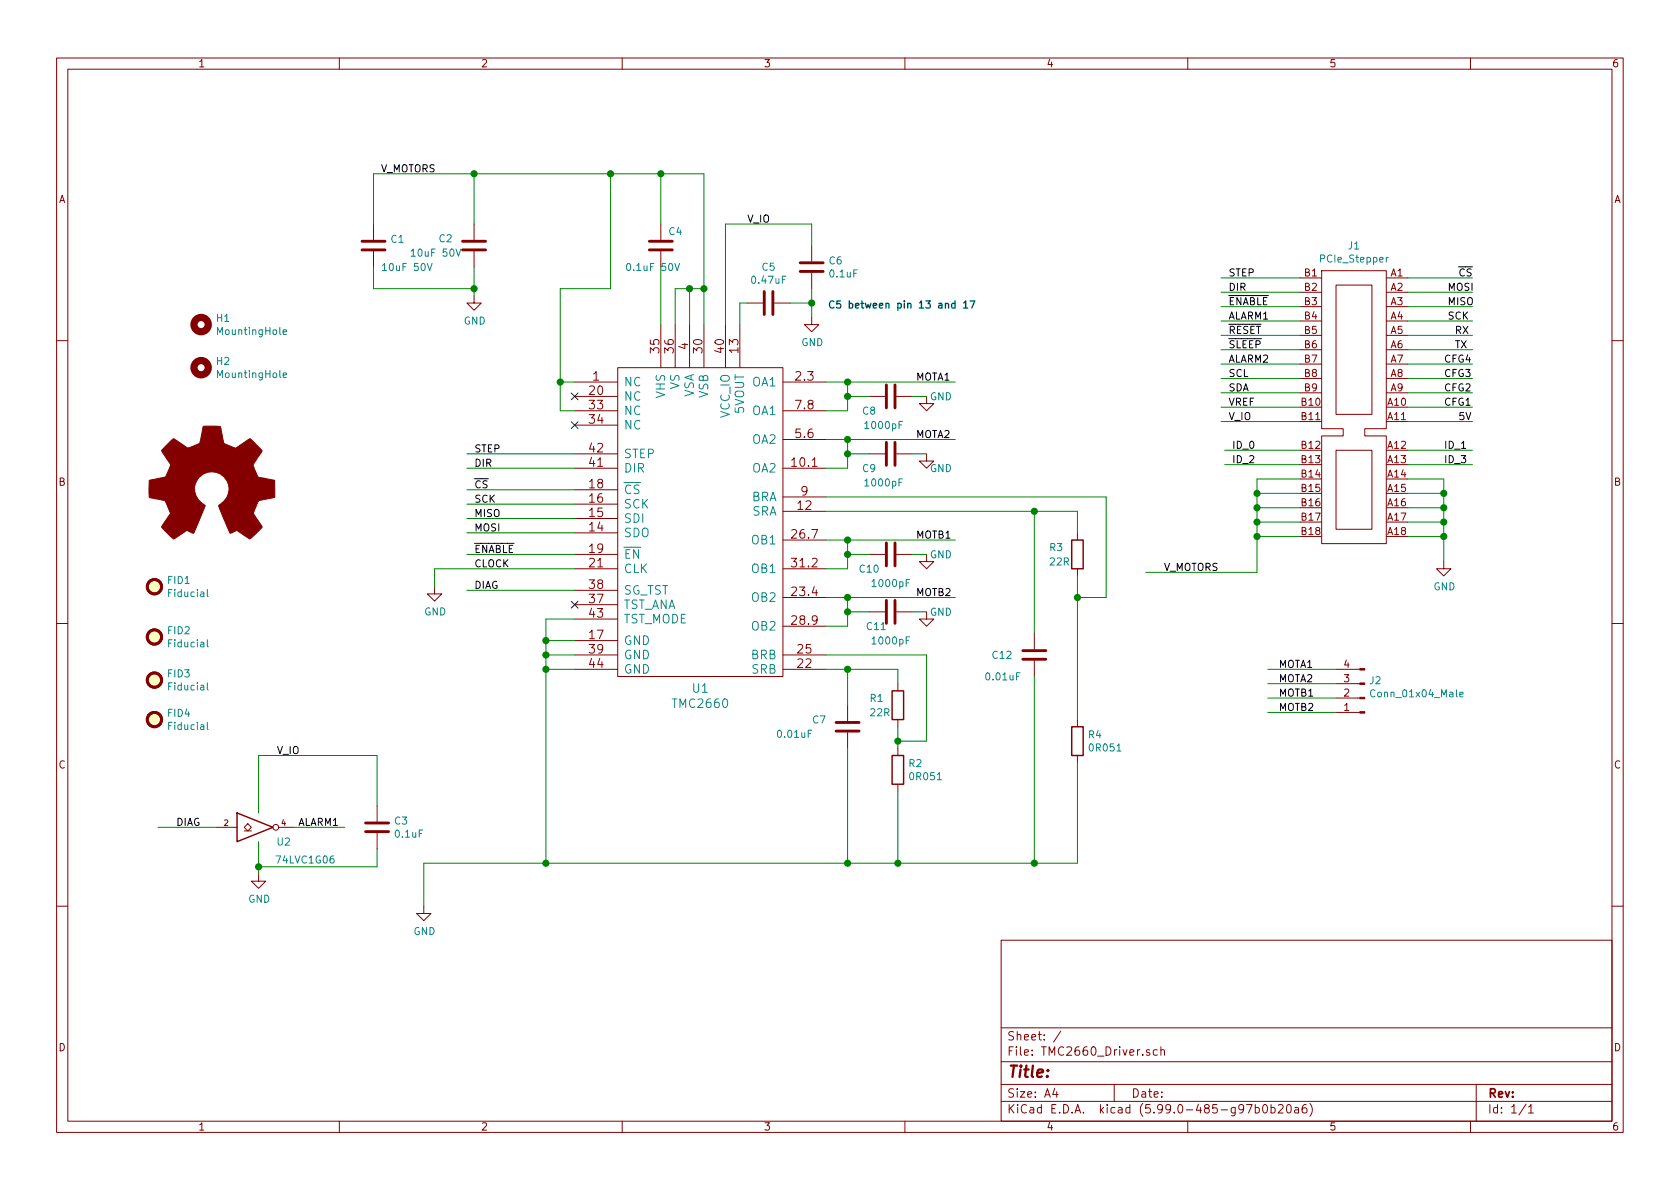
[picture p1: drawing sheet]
EESchema Schematic File Version 5
EELAYER 30 0
EELAYER END
$Descr A4 11693 8268
encoding utf-8
Sheet 1 1
Title ""
Date ""
Rev ""
Comp ""
Comment1 ""
Comment2 ""
Comment3 ""
Comment4 ""
Comment5 ""
Comment6 ""
Comment7 ""
Comment8 ""
Comment9 ""
$EndDescr
$Comp
L tmc2660:TMC2660 U?
U 1 1
P 4900 3650
AR Path="/5AC337B6/5ACBE919/5AD4B0F5/5AC338BF" Ref="U?"  Part="1" 
AR Path="/5AC337B6/5ACC0AA2/5ACC0B66/5AC338BF" Ref="U?"  Part="1" 
AR Path="/5AC337B6/5ACCA309/5ACC0B66/5AC338BF" Ref="U?"  Part="1" 
AR Path="/5AC337B6/5ACE1C6D/5ACC0B66/5AC338BF" Ref="U?"  Part="1" 
AR Path="/5AC337B6/5AD9F95A/5AD4B0F5/5AC338BF" Ref="U?"  Part="1" 
AR Path="/5AC338BF" Ref="U1"  Part="1" 
F 0 "U1" H 4875 2520 60  0000 C CNN
F 1 "TMC2660" H 4875 2414 60  0000 C CNN
F 2 "PrntrBoardV2:TMC2660" H 4900 3600 60  0001 C CNN
F 3 "" H 4900 3600 60  0000 C CNN
	1    4900 3650
	1    0    0    -1  
$EndComp
Wire Wire Line
	4900 2250 4900 2000
Wire Wire Line
	4900 1200 4600 1200
Wire Wire Line
	4800 2250 4800 2000
Wire Wire Line
	4800 2000 4900 2000
Connection ~ 4900 2000
Wire Wire Line
	4900 2000 4900 1200
Wire Wire Line
	4700 2250 4700 2000
Wire Wire Line
	4700 2000 4800 2000
Connection ~ 4800 2000
Wire Wire Line
	5050 2250 5050 1550
$Comp
L Device:C C?
U 1 1
P 4600 1700
AR Path="/5AC337B6/5ACBE919/5AD4B0F5/5AC33A94" Ref="C?"  Part="1" 
AR Path="/5AC337B6/5ACC0AA2/5ACC0B66/5AC33A94" Ref="C?"  Part="1" 
AR Path="/5AC337B6/5ACCA309/5ACC0B66/5AC33A94" Ref="C?"  Part="1" 
AR Path="/5AC337B6/5ACE1C6D/5ACC0B66/5AC33A94" Ref="C?"  Part="1" 
AR Path="/5AC337B6/5AD9F95A/5AD4B0F5/5AC33A94" Ref="C?"  Part="1" 
AR Path="/5AC33A94" Ref="C4"  Part="1" 
F 0 "C4" H 4650 1800 50  0000 L CNN
F 1 "0.1uF 50V" H 4350 1550 50  0000 L CNN
F 2 "PrntrBoardV2:C_0402_1005Metric" H 4638 1550 50  0001 C CNN
F 3 "~" H 4600 1700 50  0001 C CNN
F 4 "CL05B104KO5NNNC" H 4600 1700 50  0001 C CNN "Part #"
F 5 "C1525" H 4600 1700 50  0001 C CNN "LCSC Part #"
	1    4600 1700
	1    0    0    -1  
$EndComp
$Comp
L Device:C C?
U 1 1
P 3300 1700
AR Path="/5AC337B6/5ACBE919/5AD4B0F5/5AC33B3C" Ref="C?"  Part="1" 
AR Path="/5AC337B6/5ACC0AA2/5ACC0B66/5AC33B3C" Ref="C?"  Part="1" 
AR Path="/5AC337B6/5ACCA309/5ACC0B66/5AC33B3C" Ref="C?"  Part="1" 
AR Path="/5AC337B6/5ACE1C6D/5ACC0B66/5AC33B3C" Ref="C?"  Part="1" 
AR Path="/5AC337B6/5AD9F95A/5AD4B0F5/5AC33B3C" Ref="C?"  Part="1" 
AR Path="/5AC33B3C" Ref="C2"  Part="1" 
F 0 "C2" H 3050 1750 50  0000 L CNN
F 1 "10uF 50V" H 2850 1650 50  0000 L CNN
F 2 "PrntrBoardV2:C_1206_3216Metric" H 3338 1550 50  0001 C CNN
F 3 "~" H 3300 1700 50  0001 C CNN
F 4 "CL31A106KBHNNNE" H 3300 1700 50  0001 C CNN "Part #"
F 5 "C13585" H 3300 1700 50  0001 C CNN "LCSC Part #"
	1    3300 1700
	1    0    0    -1  
$EndComp
$Comp
L Device:C C?
U 1 1
P 5350 2100
AR Path="/5AC337B6/5ACBE919/5AD4B0F5/5AC33B85" Ref="C?"  Part="1" 
AR Path="/5AC337B6/5ACC0AA2/5ACC0B66/5AC33B85" Ref="C?"  Part="1" 
AR Path="/5AC337B6/5ACCA309/5ACC0B66/5AC33B85" Ref="C?"  Part="1" 
AR Path="/5AC337B6/5ACE1C6D/5ACC0B66/5AC33B85" Ref="C?"  Part="1" 
AR Path="/5AC337B6/5AD9F95A/5AD4B0F5/5AC33B85" Ref="C?"  Part="1" 
AR Path="/5AC33B85" Ref="C5"  Part="1" 
F 0 "C5" V 5098 2100 50  0000 C CNN
F 1 "0.47uF" V 5189 2100 50  0000 C CNN
F 2 "PrntrBoardV2:C_0603_1608Metric" H 5388 1950 50  0001 C CNN
F 3 "~" H 5350 2100 50  0001 C CNN
	1    5350 2100
	0    1    1    0   
$EndComp
$Comp
L Device:C C?
U 1 1
P 5650 1850
AR Path="/5AC337B6/5ACBE919/5AD4B0F5/5AC33C56" Ref="C?"  Part="1" 
AR Path="/5AC337B6/5ACC0AA2/5ACC0B66/5AC33C56" Ref="C?"  Part="1" 
AR Path="/5AC337B6/5ACCA309/5ACC0B66/5AC33C56" Ref="C?"  Part="1" 
AR Path="/5AC337B6/5ACE1C6D/5ACC0B66/5AC33C56" Ref="C?"  Part="1" 
AR Path="/5AC337B6/5AD9F95A/5AD4B0F5/5AC33C56" Ref="C?"  Part="1" 
AR Path="/5AC33C56" Ref="C6"  Part="1" 
F 0 "C6" H 5765 1896 50  0000 L CNN
F 1 "0.1uF" H 5765 1805 50  0000 L CNN
F 2 "PrntrBoardV2:C_0603_1608Metric" H 5688 1700 50  0001 C CNN
F 3 "~" H 5650 1850 50  0001 C CNN
F 4 "CC0603KRX7R9BB104" H 5650 1850 50  0001 C CNN "Part #"
F 5 "C14663" H 5650 1850 50  0001 C CNN "LCSC Part #"
	1    5650 1850
	1    0    0    -1  
$EndComp
$Comp
L Device:C C?
U 1 1
P 6200 2750
AR Path="/5AC337B6/5ACBE919/5AD4B0F5/5AC33CA1" Ref="C?"  Part="1" 
AR Path="/5AC337B6/5ACC0AA2/5ACC0B66/5AC33CA1" Ref="C?"  Part="1" 
AR Path="/5AC337B6/5ACCA309/5ACC0B66/5AC33CA1" Ref="C?"  Part="1" 
AR Path="/5AC337B6/5ACE1C6D/5ACC0B66/5AC33CA1" Ref="C?"  Part="1" 
AR Path="/5AC337B6/5AD9F95A/5AD4B0F5/5AC33CA1" Ref="C?"  Part="1" 
AR Path="/5AC33CA1" Ref="C8"  Part="1" 
F 0 "C8" V 6300 2600 50  0000 C CNN
F 1 "1000pF" V 6400 2700 50  0000 C CNN
F 2 "PrntrBoardV2:C_0603_1608Metric" H 6238 2600 50  0001 C CNN
F 3 "~" H 6200 2750 50  0001 C CNN
F 4 "CL10B102KB8NNNC" H 6200 2750 50  0001 C CNN "Part #"
F 5 "C1588" H 6200 2750 50  0001 C CNN "LCSC Part #"
	1    6200 2750
	0    1    1    0   
$EndComp
$Comp
L Device:C C?
U 1 1
P 6200 3150
AR Path="/5AC337B6/5ACBE919/5AD4B0F5/5AC33D6E" Ref="C?"  Part="1" 
AR Path="/5AC337B6/5ACC0AA2/5ACC0B66/5AC33D6E" Ref="C?"  Part="1" 
AR Path="/5AC337B6/5ACCA309/5ACC0B66/5AC33D6E" Ref="C?"  Part="1" 
AR Path="/5AC337B6/5ACE1C6D/5ACC0B66/5AC33D6E" Ref="C?"  Part="1" 
AR Path="/5AC337B6/5AD9F95A/5AD4B0F5/5AC33D6E" Ref="C?"  Part="1" 
AR Path="/5AC33D6E" Ref="C9"  Part="1" 
F 0 "C9" V 6300 3000 50  0000 C CNN
F 1 "1000pF" V 6400 3100 50  0000 C CNN
F 2 "PrntrBoardV2:C_0603_1608Metric" H 6238 3000 50  0001 C CNN
F 3 "~" H 6200 3150 50  0001 C CNN
F 4 "CL10B102KB8NNNC" H 6200 3150 50  0001 C CNN "Part #"
F 5 "C1588" H 6200 3150 50  0001 C CNN "LCSC Part #"
	1    6200 3150
	0    1    1    0   
$EndComp
$Comp
L Device:C C?
U 1 1
P 6200 3850
AR Path="/5AC337B6/5ACBE919/5AD4B0F5/5AC33DC1" Ref="C?"  Part="1" 
AR Path="/5AC337B6/5ACC0AA2/5ACC0B66/5AC33DC1" Ref="C?"  Part="1" 
AR Path="/5AC337B6/5ACCA309/5ACC0B66/5AC33DC1" Ref="C?"  Part="1" 
AR Path="/5AC337B6/5ACE1C6D/5ACC0B66/5AC33DC1" Ref="C?"  Part="1" 
AR Path="/5AC337B6/5AD9F95A/5AD4B0F5/5AC33DC1" Ref="C?"  Part="1" 
AR Path="/5AC33DC1" Ref="C10"  Part="1" 
F 0 "C10" V 6300 3700 50  0000 C CNN
F 1 "1000pF" V 6400 3850 50  0000 C CNN
F 2 "PrntrBoardV2:C_0603_1608Metric" H 6238 3700 50  0001 C CNN
F 3 "~" H 6200 3850 50  0001 C CNN
F 4 "CL10B102KB8NNNC" H 6200 3850 50  0001 C CNN "Part #"
F 5 "C1588" H 6200 3850 50  0001 C CNN "LCSC Part #"
	1    6200 3850
	0    1    1    0   
$EndComp
$Comp
L Device:C C?
U 1 1
P 6200 4250
AR Path="/5AC337B6/5ACBE919/5AD4B0F5/5AC33E6E" Ref="C?"  Part="1" 
AR Path="/5AC337B6/5ACC0AA2/5ACC0B66/5AC33E6E" Ref="C?"  Part="1" 
AR Path="/5AC337B6/5ACCA309/5ACC0B66/5AC33E6E" Ref="C?"  Part="1" 
AR Path="/5AC337B6/5ACE1C6D/5ACC0B66/5AC33E6E" Ref="C?"  Part="1" 
AR Path="/5AC337B6/5AD9F95A/5AD4B0F5/5AC33E6E" Ref="C?"  Part="1" 
AR Path="/5AC33E6E" Ref="C11"  Part="1" 
F 0 "C11" V 6300 4150 50  0000 C CNN
F 1 "1000pF" V 6400 4250 50  0000 C CNN
F 2 "PrntrBoardV2:C_0603_1608Metric" H 6238 4100 50  0001 C CNN
F 3 "~" H 6200 4250 50  0001 C CNN
F 4 "CL10B102KB8NNNC" H 6200 4250 50  0001 C CNN "Part #"
F 5 "C1588" H 6200 4250 50  0001 C CNN "LCSC Part #"
	1    6200 4250
	0    1    1    0   
$EndComp
$Comp
L Device:C C?
U 1 1
P 7200 4550
AR Path="/5AC337B6/5ACBE919/5AD4B0F5/5AC33EDF" Ref="C?"  Part="1" 
AR Path="/5AC337B6/5ACC0AA2/5ACC0B66/5AC33EDF" Ref="C?"  Part="1" 
AR Path="/5AC337B6/5ACCA309/5ACC0B66/5AC33EDF" Ref="C?"  Part="1" 
AR Path="/5AC337B6/5ACE1C6D/5ACC0B66/5AC33EDF" Ref="C?"  Part="1" 
AR Path="/5AC337B6/5AD9F95A/5AD4B0F5/5AC33EDF" Ref="C?"  Part="1" 
AR Path="/5AC33EDF" Ref="C12"  Part="1" 
F 0 "C12" H 6900 4550 50  0000 L CNN
F 1 "0.01uF" H 6850 4400 50  0000 L CNN
F 2 "PrntrBoardV2:C_0603_1608Metric" H 7238 4400 50  0001 C CNN
F 3 "~" H 7200 4550 50  0001 C CNN
	1    7200 4550
	1    0    0    -1  
$EndComp
$Comp
L Device:C C?
U 1 1
P 5900 5050
AR Path="/5AC337B6/5ACBE919/5AD4B0F5/5AC33F7D" Ref="C?"  Part="1" 
AR Path="/5AC337B6/5ACC0AA2/5ACC0B66/5AC33F7D" Ref="C?"  Part="1" 
AR Path="/5AC337B6/5ACCA309/5ACC0B66/5AC33F7D" Ref="C?"  Part="1" 
AR Path="/5AC337B6/5ACE1C6D/5ACC0B66/5AC33F7D" Ref="C?"  Part="1" 
AR Path="/5AC337B6/5AD9F95A/5AD4B0F5/5AC33F7D" Ref="C?"  Part="1" 
AR Path="/5AC33F7D" Ref="C7"  Part="1" 
F 0 "C7" H 5650 5100 50  0000 L CNN
F 1 "0.01uF" H 5400 5000 50  0000 L CNN
F 2 "PrntrBoardV2:C_0603_1608Metric" H 5938 4900 50  0001 C CNN
F 3 "~" H 5900 5050 50  0001 C CNN
	1    5900 5050
	1    0    0    -1  
$EndComp
Wire Wire Line
	4600 1850 4600 2250
Wire Wire Line
	4600 1550 4600 1200
Connection ~ 4600 1200
Wire Wire Line
	5650 1700 5650 1550
Wire Wire Line
	5650 1550 5050 1550
Wire Wire Line
	5200 2100 5150 2100
Wire Wire Line
	5150 2100 5150 2250
Wire Wire Line
	5650 2100 5650 2000
Wire Wire Line
	5500 2100 5650 2100
$Comp
L power:GND #PWR?
U 1 1
P 5650 2200
AR Path="/5AC337B6/5ACBE919/5AD4B0F5/5AC34593" Ref="#PWR?"  Part="1" 
AR Path="/5AC337B6/5ACC0AA2/5ACC0B66/5AC34593" Ref="#PWR?"  Part="1" 
AR Path="/5AC337B6/5ACCA309/5ACC0B66/5AC34593" Ref="#PWR?"  Part="1" 
AR Path="/5AC337B6/5ACE1C6D/5ACC0B66/5AC34593" Ref="#PWR?"  Part="1" 
AR Path="/5AC337B6/5AD9F95A/5AD4B0F5/5AC34593" Ref="#PWR?"  Part="1" 
AR Path="/5AC34593" Ref="#PWR03"  Part="1" 
F 0 "#PWR03" H 5650 1950 50  0001 C CNN
F 1 "GND" H 5655 2027 50  0000 C CNN
F 2 "" H 5650 2200 50  0001 C CNN
F 3 "" H 5650 2200 50  0001 C CNN
	1    5650 2200
	1    0    0    -1  
$EndComp
$Comp
L power:GND #PWR?
U 1 1
P 3300 2050
AR Path="/5AC337B6/5ACBE919/5AD4B0F5/5AC345D6" Ref="#PWR?"  Part="1" 
AR Path="/5AC337B6/5ACC0AA2/5ACC0B66/5AC345D6" Ref="#PWR?"  Part="1" 
AR Path="/5AC337B6/5ACCA309/5ACC0B66/5AC345D6" Ref="#PWR?"  Part="1" 
AR Path="/5AC337B6/5ACE1C6D/5ACC0B66/5AC345D6" Ref="#PWR?"  Part="1" 
AR Path="/5AC337B6/5AD9F95A/5AD4B0F5/5AC345D6" Ref="#PWR?"  Part="1" 
AR Path="/5AC345D6" Ref="#PWR02"  Part="1" 
F 0 "#PWR02" H 3300 1800 50  0001 C CNN
F 1 "GND" H 3305 1877 50  0000 C CNN
F 2 "" H 3300 2050 50  0001 C CNN
F 3 "" H 3300 2050 50  0001 C CNN
	1    3300 2050
	1    0    0    -1  
$EndComp
$Comp
L power:GND #PWR?
U 1 1
P 6450 2750
AR Path="/5AC337B6/5ACBE919/5AD4B0F5/5AC34619" Ref="#PWR?"  Part="1" 
AR Path="/5AC337B6/5ACC0AA2/5ACC0B66/5AC34619" Ref="#PWR?"  Part="1" 
AR Path="/5AC337B6/5ACCA309/5ACC0B66/5AC34619" Ref="#PWR?"  Part="1" 
AR Path="/5AC337B6/5ACE1C6D/5ACC0B66/5AC34619" Ref="#PWR?"  Part="1" 
AR Path="/5AC337B6/5AD9F95A/5AD4B0F5/5AC34619" Ref="#PWR?"  Part="1" 
AR Path="/5AC34619" Ref="#PWR04"  Part="1" 
F 0 "#PWR04" H 6450 2500 50  0001 C CNN
F 1 "GND" H 6550 2750 50  0000 C CNN
F 2 "" H 6450 2750 50  0001 C CNN
F 3 "" H 6450 2750 50  0001 C CNN
	1    6450 2750
	1    0    0    -1  
$EndComp
$Comp
L power:GND #PWR?
U 1 1
P 6450 3150
AR Path="/5AC337B6/5ACBE919/5AD4B0F5/5AC3465C" Ref="#PWR?"  Part="1" 
AR Path="/5AC337B6/5ACC0AA2/5ACC0B66/5AC3465C" Ref="#PWR?"  Part="1" 
AR Path="/5AC337B6/5ACCA309/5ACC0B66/5AC3465C" Ref="#PWR?"  Part="1" 
AR Path="/5AC337B6/5ACE1C6D/5ACC0B66/5AC3465C" Ref="#PWR?"  Part="1" 
AR Path="/5AC337B6/5AD9F95A/5AD4B0F5/5AC3465C" Ref="#PWR?"  Part="1" 
AR Path="/5AC3465C" Ref="#PWR05"  Part="1" 
F 0 "#PWR05" H 6450 2900 50  0001 C CNN
F 1 "GND" H 6550 3050 50  0000 C CNN
F 2 "" H 6450 3150 50  0001 C CNN
F 3 "" H 6450 3150 50  0001 C CNN
	1    6450 3150
	1    0    0    -1  
$EndComp
$Comp
L power:GND #PWR?
U 1 1
P 6450 3850
AR Path="/5AC337B6/5ACBE919/5AD4B0F5/5AC3469F" Ref="#PWR?"  Part="1" 
AR Path="/5AC337B6/5ACC0AA2/5ACC0B66/5AC3469F" Ref="#PWR?"  Part="1" 
AR Path="/5AC337B6/5ACCA309/5ACC0B66/5AC3469F" Ref="#PWR?"  Part="1" 
AR Path="/5AC337B6/5ACE1C6D/5ACC0B66/5AC3469F" Ref="#PWR?"  Part="1" 
AR Path="/5AC337B6/5AD9F95A/5AD4B0F5/5AC3469F" Ref="#PWR?"  Part="1" 
AR Path="/5AC3469F" Ref="#PWR06"  Part="1" 
F 0 "#PWR06" H 6450 3600 50  0001 C CNN
F 1 "GND" H 6550 3850 50  0000 C CNN
F 2 "" H 6450 3850 50  0001 C CNN
F 3 "" H 6450 3850 50  0001 C CNN
	1    6450 3850
	1    0    0    -1  
$EndComp
$Comp
L power:GND #PWR?
U 1 1
P 6450 4250
AR Path="/5AC337B6/5ACBE919/5AD4B0F5/5AC346E2" Ref="#PWR?"  Part="1" 
AR Path="/5AC337B6/5ACC0AA2/5ACC0B66/5AC346E2" Ref="#PWR?"  Part="1" 
AR Path="/5AC337B6/5ACCA309/5ACC0B66/5AC346E2" Ref="#PWR?"  Part="1" 
AR Path="/5AC337B6/5ACE1C6D/5ACC0B66/5AC346E2" Ref="#PWR?"  Part="1" 
AR Path="/5AC337B6/5AD9F95A/5AD4B0F5/5AC346E2" Ref="#PWR?"  Part="1" 
AR Path="/5AC346E2" Ref="#PWR07"  Part="1" 
F 0 "#PWR07" H 6450 4000 50  0001 C CNN
F 1 "GND" H 6550 4250 50  0000 C CNN
F 2 "" H 6450 4250 50  0001 C CNN
F 3 "" H 6450 4250 50  0001 C CNN
	1    6450 4250
	1    0    0    -1  
$EndComp
$Comp
L power:GND #PWR?
U 1 1
P 2950 6300
AR Path="/5AC337B6/5ACBE919/5AD4B0F5/5AC34725" Ref="#PWR?"  Part="1" 
AR Path="/5AC337B6/5ACC0AA2/5ACC0B66/5AC34725" Ref="#PWR?"  Part="1" 
AR Path="/5AC337B6/5ACCA309/5ACC0B66/5AC34725" Ref="#PWR?"  Part="1" 
AR Path="/5AC337B6/5ACE1C6D/5ACC0B66/5AC34725" Ref="#PWR?"  Part="1" 
AR Path="/5AC337B6/5AD9F95A/5AD4B0F5/5AC34725" Ref="#PWR?"  Part="1" 
AR Path="/5AC34725" Ref="#PWR01"  Part="1" 
F 0 "#PWR01" H 2950 6050 50  0001 C CNN
F 1 "GND" H 2955 6127 50  0000 C CNN
F 2 "" H 2950 6300 50  0001 C CNN
F 3 "" H 2950 6300 50  0001 C CNN
	1    2950 6300
	1    0    0    -1  
$EndComp
Wire Wire Line
	3300 1550 3300 1200
Connection ~ 3300 1200
Wire Wire Line
	3300 1200 2600 1200
Wire Wire Line
	3300 1850 3300 2000
Wire Wire Line
	5650 2200 5650 2100
Connection ~ 5650 2100
Wire Wire Line
	6350 2750 6450 2750
Wire Wire Line
	5750 2850 5900 2850
Wire Wire Line
	5900 2850 5900 2750
Wire Wire Line
	5900 2650 5750 2650
Wire Wire Line
	6050 2750 5900 2750
Connection ~ 5900 2750
Wire Wire Line
	5900 2750 5900 2650
Wire Wire Line
	6050 3150 5900 3150
Wire Wire Line
	5900 3150 5900 3250
Wire Wire Line
	5900 3250 5750 3250
Wire Wire Line
	5750 3050 5900 3050
Wire Wire Line
	5900 3050 5900 3150
Connection ~ 5900 3150
Wire Wire Line
	6050 3850 5900 3850
Wire Wire Line
	5900 3850 5900 3950
Wire Wire Line
	5900 3950 5750 3950
Wire Wire Line
	5750 3750 5900 3750
Wire Wire Line
	5900 3750 5900 3850
Connection ~ 5900 3850
Wire Wire Line
	6350 3850 6450 3850
Wire Wire Line
	6050 4250 5900 4250
Wire Wire Line
	5900 4250 5900 4150
Wire Wire Line
	5900 4150 5750 4150
Wire Wire Line
	5750 4350 5900 4350
Wire Wire Line
	5900 4350 5900 4250
Connection ~ 5900 4250
Wire Wire Line
	6350 4250 6450 4250
Wire Wire Line
	5750 4650 5900 4650
$Comp
L Device:R R?
U 1 1
P 6250 4900
AR Path="/5AC337B6/5ACBE919/5AD4B0F5/5AC3912E" Ref="R?"  Part="1" 
AR Path="/5AC337B6/5ACC0AA2/5ACC0B66/5AC3912E" Ref="R?"  Part="1" 
AR Path="/5AC337B6/5ACCA309/5ACC0B66/5AC3912E" Ref="R?"  Part="1" 
AR Path="/5AC337B6/5ACE1C6D/5ACC0B66/5AC3912E" Ref="R?"  Part="1" 
AR Path="/5AC337B6/5AD9F95A/5AD4B0F5/5AC3912E" Ref="R?"  Part="1" 
AR Path="/5AC3912E" Ref="R1"  Part="1" 
F 0 "R1" H 6050 4950 50  0000 L CNN
F 1 "22R" H 6050 4850 50  0000 L CNN
F 2 "PrntrBoardV2:R_0603_1608Metric" V 6180 4900 50  0001 C CNN
F 3 "~" H 6250 4900 50  0001 C CNN
F 4 "0603WAF220JT5E" H 6250 4900 50  0001 C CNN "Part #"
F 5 "C23345" H 6250 4900 50  0001 C CNN "LCSC Part #"
	1    6250 4900
	1    0    0    -1  
$EndComp
$Comp
L Device:R R?
U 1 1
P 6250 5350
AR Path="/5AC337B6/5ACBE919/5AD4B0F5/5AC391BE" Ref="R?"  Part="1" 
AR Path="/5AC337B6/5ACC0AA2/5ACC0B66/5AC391BE" Ref="R?"  Part="1" 
AR Path="/5AC337B6/5ACCA309/5ACC0B66/5AC391BE" Ref="R?"  Part="1" 
AR Path="/5AC337B6/5ACE1C6D/5ACC0B66/5AC391BE" Ref="R?"  Part="1" 
AR Path="/5AC337B6/5AD9F95A/5AD4B0F5/5AC391BE" Ref="R?"  Part="1" 
AR Path="/5AC391BE" Ref="R2"  Part="1" 
F 0 "R2" H 6320 5396 50  0000 L CNN
F 1 "0R051" H 6320 5305 50  0000 L CNN
F 2 "Resistor_SMD:R_2512_6332Metric" V 6180 5350 50  0001 C CNN
F 3 "~" H 6250 5350 50  0001 C CNN
	1    6250 5350
	1    0    0    -1  
$EndComp
$Comp
L Device:R R?
U 1 1
P 7500 3850
AR Path="/5AC337B6/5ACBE919/5AD4B0F5/5AC3921D" Ref="R?"  Part="1" 
AR Path="/5AC337B6/5ACC0AA2/5ACC0B66/5AC3921D" Ref="R?"  Part="1" 
AR Path="/5AC337B6/5ACCA309/5ACC0B66/5AC3921D" Ref="R?"  Part="1" 
AR Path="/5AC337B6/5ACE1C6D/5ACC0B66/5AC3921D" Ref="R?"  Part="1" 
AR Path="/5AC337B6/5AD9F95A/5AD4B0F5/5AC3921D" Ref="R?"  Part="1" 
AR Path="/5AC3921D" Ref="R3"  Part="1" 
F 0 "R3" H 7300 3900 50  0000 L CNN
F 1 "22R" H 7300 3800 50  0000 L CNN
F 2 "PrntrBoardV2:R_0603_1608Metric" V 7430 3850 50  0001 C CNN
F 3 "~" H 7500 3850 50  0001 C CNN
F 4 "0603WAF220JT5E" H 7500 3850 50  0001 C CNN "Part #"
F 5 "C23345" H 7500 3850 50  0001 C CNN "LCSC Part #"
	1    7500 3850
	1    0    0    -1  
$EndComp
$Comp
L Device:R R?
U 1 1
P 7500 5150
AR Path="/5AC337B6/5ACBE919/5AD4B0F5/5AC392A1" Ref="R?"  Part="1" 
AR Path="/5AC337B6/5ACC0AA2/5ACC0B66/5AC392A1" Ref="R?"  Part="1" 
AR Path="/5AC337B6/5ACCA309/5ACC0B66/5AC392A1" Ref="R?"  Part="1" 
AR Path="/5AC337B6/5ACE1C6D/5ACC0B66/5AC392A1" Ref="R?"  Part="1" 
AR Path="/5AC337B6/5AD9F95A/5AD4B0F5/5AC392A1" Ref="R?"  Part="1" 
AR Path="/5AC392A1" Ref="R4"  Part="1" 
F 0 "R4" H 7570 5196 50  0000 L CNN
F 1 "0R051" H 7570 5105 50  0000 L CNN
F 2 "Resistor_SMD:R_2512_6332Metric" V 7430 5150 50  0001 C CNN
F 3 "~" H 7500 5150 50  0001 C CNN
	1    7500 5150
	1    0    0    -1  
$EndComp
Wire Wire Line
	5900 4650 5900 4900
Wire Wire Line
	6250 4750 6250 4650
Wire Wire Line
	6250 4650 5900 4650
Connection ~ 5900 4650
Wire Wire Line
	6250 5050 6250 5150
Wire Wire Line
	5750 4550 6450 4550
Wire Wire Line
	6450 4550 6450 5150
Wire Wire Line
	6450 5150 6250 5150
Connection ~ 6250 5150
Wire Wire Line
	6250 5150 6250 5200
Wire Wire Line
	4000 4450 3800 4450
Wire Wire Line
	3800 4450 3800 4550
Wire Wire Line
	4000 4550 3800 4550
Connection ~ 3800 4550
Wire Wire Line
	3800 4550 3800 4650
Wire Wire Line
	4000 4650 3800 4650
Connection ~ 3800 4650
Wire Wire Line
	3800 4650 3800 6000
Connection ~ 3800 6000
Wire Wire Line
	5900 5200 5900 6000
Wire Wire Line
	5900 6000 6250 6000
Wire Wire Line
	6250 5500 6250 6000
Connection ~ 5900 6000
Wire Wire Line
	4000 4300 3800 4300
Wire Wire Line
	3800 4300 3800 4450
Connection ~ 3800 4450
Wire Wire Line
	7500 3700 7500 3550
Wire Wire Line
	7500 3550 7200 3550
Connection ~ 7200 3550
Wire Wire Line
	7500 4000 7500 4150
Wire Wire Line
	5750 3550 7200 3550
Wire Wire Line
	5750 3450 7700 3450
Wire Wire Line
	7700 3450 7700 4150
Wire Wire Line
	7700 4150 7500 4150
Connection ~ 7500 4150
Connection ~ 6250 6000
Wire Wire Line
	5900 3050 6650 3050
Connection ~ 5900 3050
Wire Wire Line
	5900 2650 6650 2650
Connection ~ 5900 2650
Wire Wire Line
	5900 3750 6650 3750
Connection ~ 5900 3750
Wire Wire Line
	5900 4150 6650 4150
Connection ~ 5900 4150
Connection ~ 3300 2000
Wire Wire Line
	3300 2000 3300 2050
Wire Wire Line
	4000 2850 3900 2850
Wire Wire Line
	3900 2850 3900 2650
Wire Wire Line
	3900 2650 4000 2650
Wire Wire Line
	3900 2650 3900 2000
Wire Wire Line
	3900 2000 4250 2000
Wire Wire Line
	4250 2000 4250 1200
Connection ~ 3900 2650
Connection ~ 4250 1200
Wire Wire Line
	4250 1200 4600 1200
Wire Wire Line
	6250 6000 7200 6000
Wire Wire Line
	7500 4150 7500 5000
Wire Wire Line
	7500 5300 7500 6000
Wire Wire Line
	7200 3550 7200 4400
Wire Wire Line
	7200 4700 7200 6000
Connection ~ 7200 6000
Wire Wire Line
	7200 6000 7500 6000
Text Notes 6800 2150 2    50   ~ 10
C5 between pin 13 and 17
Wire Wire Line
	3250 3150 4000 3150
Wire Wire Line
	4000 3250 3250 3250
Wire Wire Line
	3250 3400 4000 3400
Wire Wire Line
	4000 3500 3250 3500
Wire Wire Line
	3250 3600 4000 3600
Wire Wire Line
	4000 3700 3250 3700
Wire Wire Line
	3250 3850 4000 3850
Wire Wire Line
	4000 4100 3250 4100
NoConn ~ 4000 2750
NoConn ~ 4000 2950
NoConn ~ 4000 4200
Wire Wire Line
	2950 6300 2950 6000
Wire Wire Line
	6350 3150 6450 3150
$Comp
L Device:C C?
U 1 1
P 2600 1700
AR Path="/5AC337B6/5ACC0AA2/5ACC0B66/5ACA36B2" Ref="C?"  Part="1" 
AR Path="/5AC337B6/5ACBE919/5AD4B0F5/5ACA36B2" Ref="C?"  Part="1" 
AR Path="/5AC337B6/5ACCA309/5ACC0B66/5ACA36B2" Ref="C?"  Part="1" 
AR Path="/5AC337B6/5ACE1C6D/5ACC0B66/5ACA36B2" Ref="C?"  Part="1" 
AR Path="/5AC337B6/5AD9F95A/5AD4B0F5/5ACA36B2" Ref="C?"  Part="1" 
AR Path="/5ACA36B2" Ref="C1"  Part="1" 
F 0 "C1" H 2715 1746 50  0000 L CNN
F 1 "10uF 50V" H 2650 1550 50  0000 L CNN
F 2 "PrntrBoardV2:C_1206_3216Metric" H 2638 1550 50  0001 C CNN
F 3 "~" H 2600 1700 50  0001 C CNN
F 4 "CL31A106KBHNNNE" H 2600 1700 50  0001 C CNN "Part #"
F 5 "C13585" H 2600 1700 50  0001 C CNN "LCSC Part #"
	1    2600 1700
	1    0    0    -1  
$EndComp
Wire Wire Line
	2600 1550 2600 1200
Wire Wire Line
	2600 1850 2600 2000
Wire Wire Line
	2600 2000 3300 2000
Wire Wire Line
	2950 6000 3800 6000
$Comp
L stp_conn_v2:PCIe_Stepper J1
U 1 1
P 9400 2975
F 0 "J1" H 9425 4250 50  0000 C CNN
F 1 "PCIe_Stepper" H 9425 4159 50  0000 C CNN
F 2 "Connector_PCBEdge:BUS_PCIexpress" H 9400 2975 50  0001 C CNN
F 3 "" H 9400 2975 50  0001 C CNN
	1    9400 2975
	1    0    0    -1  
$EndComp
Wire Wire Line
	9800 3325 10050 3325
Wire Wire Line
	10050 3325 10050 3425
Wire Wire Line
	9800 3425 10050 3425
Connection ~ 10050 3425
Wire Wire Line
	10050 3425 10050 3525
Wire Wire Line
	9800 3525 10050 3525
Connection ~ 10050 3525
Wire Wire Line
	10050 3525 10050 3625
Wire Wire Line
	9800 3625 10050 3625
Connection ~ 10050 3625
Wire Wire Line
	10050 3625 10050 3725
Wire Wire Line
	9800 3725 10050 3725
Connection ~ 10050 3725
Wire Wire Line
	10050 3725 10050 3900
Wire Wire Line
	8750 3975 7975 3975
Wire Wire Line
	9050 3325 8750 3325
Wire Wire Line
	8750 3325 8750 3425
Wire Wire Line
	9050 3425 8750 3425
Connection ~ 8750 3425
Wire Wire Line
	8750 3425 8750 3525
Wire Wire Line
	9050 3525 8750 3525
Connection ~ 8750 3525
Wire Wire Line
	8750 3525 8750 3625
Wire Wire Line
	9050 3625 8750 3625
Connection ~ 8750 3625
Wire Wire Line
	8750 3625 8750 3725
Wire Wire Line
	9050 3725 8750 3725
Connection ~ 8750 3725
Wire Wire Line
	8750 3725 8750 3975
Text Label 8100 3975 0    50   ~ 0
V_MOTORS
$Comp
L power:GND #PWR08
U 1 1
P 10050 3900
F 0 "#PWR08" H 10050 3650 50  0001 C CNN
F 1 "GND" H 10055 3727 50  0000 C CNN
F 2 "" H 10050 3900 50  0001 C CNN
F 3 "" H 10050 3900 50  0001 C CNN
	1    10050 3900
	1    0    0    -1  
$EndComp
Wire Wire Line
	9050 2925 8500 2925
Text Label 8550 2925 0    50   ~ 0
V_IO
Wire Wire Line
	9050 1925 8500 1925
Wire Wire Line
	9050 2025 8500 2025
Wire Wire Line
	9050 2125 8500 2125
Text Label 8550 1925 0    50   ~ 0
STEP
Text Label 8550 2025 0    50   ~ 0
DIR
Text Label 8550 2125 0    50   ~ 0
~ENABLE
Wire Wire Line
	9800 1925 10250 1925
Wire Wire Line
	9800 2025 10250 2025
Wire Wire Line
	9800 2125 10250 2125
Wire Wire Line
	9800 2225 10250 2225
Text Label 10150 1925 0    50   ~ 0
~CS
Text Label 10075 2025 0    50   ~ 0
MOSI
Text Label 10075 2125 0    50   ~ 0
MISO
Text Label 10075 2225 0    50   ~ 0
SCK
Wire Wire Line
	9800 2925 10250 2925
Text Label 10150 2925 0    50   ~ 0
5V
Wire Wire Line
	9050 2225 8500 2225
Text Label 8550 2225 0    50   ~ 0
ALARM1
Wire Wire Line
	9050 2325 8500 2325
Wire Wire Line
	9050 2425 8500 2425
Text Label 8550 2325 0    50   ~ 0
~RESET
Text Label 8550 2425 0    50   ~ 0
~SLEEP
Wire Wire Line
	9800 2825 10250 2825
Wire Wire Line
	9800 2725 10250 2725
Wire Wire Line
	9800 2625 10250 2625
Wire Wire Line
	9050 2825 8500 2825
Text Label 8550 2825 0    50   ~ 0
VREF
Text Label 10050 2825 0    50   ~ 0
CFG1
Text Label 10050 2725 0    50   ~ 0
CFG2
Text Label 10050 2625 0    50   ~ 0
CFG3
Wire Wire Line
	9800 2325 10250 2325
Wire Wire Line
	9800 2425 10250 2425
Wire Wire Line
	9800 2525 10250 2525
Wire Wire Line
	9050 2525 8500 2525
Wire Wire Line
	9050 2625 8500 2625
Wire Wire Line
	9050 2725 8500 2725
Text Label 10125 2325 0    50   ~ 0
RX
Text Label 10125 2425 0    50   ~ 0
TX
Text Label 10050 2525 0    50   ~ 0
CFG4
Text Label 8550 2525 0    50   ~ 0
ALARM2
Text Label 8550 2625 0    50   ~ 0
SCL
Text Label 8550 2725 0    50   ~ 0
SDA
Wire Wire Line
	9800 3125 10250 3125
Wire Wire Line
	9800 3225 10250 3225
Wire Wire Line
	9050 3225 8525 3225
Wire Wire Line
	9050 3125 8525 3125
Text Label 8575 3125 0    50   ~ 0
ID_0
Text Label 8575 3225 0    50   ~ 0
ID_2
Text Label 10050 3125 0    50   ~ 0
ID_1
Text Label 10050 3225 0    50   ~ 0
ID_3
Wire Wire Line
	3300 1200 4250 1200
$Comp
L Connector:Conn_01x04_Male J2
U 1 1
P 9500 4850
F 0 "J2" H 9472 4732 50  0000 R CNN
F 1 "Conn_01x04_Male" H 9472 4823 50  0000 R CNN
F 2 "PrntrBoardV2:Molex-SL-4POS" H 9500 4850 50  0001 C CNN
F 3 "~" H 9500 4850 50  0001 C CNN
	1    9500 4850
	-1   0    0    1   
$EndComp
Text Label 6375 4150 0    50   ~ 0
MOTB2
Text Label 6375 3750 0    50   ~ 0
MOTB1
Text Label 6375 3050 0    50   ~ 0
MOTA2
Text Label 6375 2650 0    50   ~ 0
MOTA1
Text Label 5200 1550 0    50   ~ 0
V_IO
Text Label 2650 1200 0    50   ~ 0
V_MOTORS
Wire Wire Line
	9300 4650 8825 4650
Wire Wire Line
	9300 4750 8825 4750
Wire Wire Line
	9300 4850 8825 4850
Wire Wire Line
	9300 4950 8825 4950
Text Label 8900 4850 0    50   ~ 0
MOTB1
Text Label 8900 4950 0    50   ~ 0
MOTB2
Text Label 3300 3150 0    50   ~ 0
STEP
Text Label 3300 3250 0    50   ~ 0
DIR
Text Label 3300 3400 0    50   ~ 0
~CS
Text Label 3300 3500 0    50   ~ 0
SCK
Text Label 3300 3600 0    50   ~ 0
MISO
Text Label 3300 3700 0    50   ~ 0
MOSI
Text Label 3300 3850 0    50   ~ 0
~ENABLE
Text Label 3300 3950 0    50   ~ 0
CLOCK
Text Label 3300 4100 0    50   ~ 0
DIAG
Text Label 8900 4650 0    50   ~ 0
MOTA1
Text Label 8900 4750 0    50   ~ 0
MOTA2
$Comp
L Mechanical:Fiducial FID1
U 1 1
P 1075 4075
F 0 "FID1" H 1160 4121 50  0000 L CNN
F 1 "Fiducial" H 1160 4030 50  0000 L CNN
F 2 "PrntrBoardV2:Fiducial_1mm_Dia_2.54mm_Outer_CopperTop" H 1075 4075 50  0001 C CNN
F 3 "~" H 1075 4075 50  0001 C CNN
	1    1075 4075
	1    0    0    -1  
$EndComp
$Comp
L Mechanical:Fiducial FID2
U 1 1
P 1075 4425
F 0 "FID2" H 1160 4471 50  0000 L CNN
F 1 "Fiducial" H 1160 4380 50  0000 L CNN
F 2 "PrntrBoardV2:Fiducial_1mm_Dia_2.54mm_Outer_CopperTop" H 1075 4425 50  0001 C CNN
F 3 "~" H 1075 4425 50  0001 C CNN
	1    1075 4425
	1    0    0    -1  
$EndComp
$Comp
L Mechanical:Fiducial FID3
U 1 1
P 1075 4725
F 0 "FID3" H 1160 4771 50  0000 L CNN
F 1 "Fiducial" H 1160 4680 50  0000 L CNN
F 2 "PrntrBoardV2:Fiducial_1mm_Dia_2.54mm_Outer_CopperTop" H 1075 4725 50  0001 C CNN
F 3 "~" H 1075 4725 50  0001 C CNN
	1    1075 4725
	1    0    0    -1  
$EndComp
$Comp
L Mechanical:Fiducial FID4
U 1 1
P 1075 5000
F 0 "FID4" H 1160 5046 50  0000 L CNN
F 1 "Fiducial" H 1160 4955 50  0000 L CNN
F 2 "PrntrBoardV2:Fiducial_1mm_Dia_2.54mm_Outer_CopperTop" H 1075 5000 50  0001 C CNN
F 3 "~" H 1075 5000 50  0001 C CNN
	1    1075 5000
	1    0    0    -1  
$EndComp
$Comp
L Graphic:Logo_Open_Hardware_Large LOGO1
U 1 1
P 1475 3400
F 0 "LOGO1" H 1475 3900 50  0001 C CNN
F 1 "Logo_Open_Hardware_Large" H 1475 3000 50  0001 C CNN
F 2 "Symbol:OSHW-Logo2_7.3x6mm_SilkScreen" H 1475 3400 50  0001 C CNN
F 3 "~" H 1475 3400 50  0001 C CNN
	1    1475 3400
	1    0    0    -1  
$EndComp
$Comp
L Mechanical:MountingHole H2
U 1 1
P 1400 2550
F 0 "H2" H 1500 2596 50  0000 L CNN
F 1 "MountingHole" H 1500 2505 50  0000 L CNN
F 2 "MountingHole:MountingHole_2.7mm_M2.5" H 1400 2550 50  0001 C CNN
F 3 "~" H 1400 2550 50  0001 C CNN
	1    1400 2550
	1    0    0    -1  
$EndComp
$Comp
L Mechanical:MountingHole H1
U 1 1
P 1400 2250
F 0 "H1" H 1500 2296 50  0000 L CNN
F 1 "MountingHole" H 1500 2205 50  0000 L CNN
F 2 "MountingHole:MountingHole_2.7mm_M2.5" H 1400 2250 50  0001 C CNN
F 3 "~" H 1400 2250 50  0001 C CNN
	1    1400 2250
	1    0    0    -1  
$EndComp
$Comp
L power:GND #PWR?
U 1 1
P 3025 4075
AR Path="/5AC337B6/5ACBE919/5AD4B0F5/5D957FD1" Ref="#PWR?"  Part="1" 
AR Path="/5AC337B6/5ACC0AA2/5ACC0B66/5D957FD1" Ref="#PWR?"  Part="1" 
AR Path="/5AC337B6/5ACCA309/5ACC0B66/5D957FD1" Ref="#PWR?"  Part="1" 
AR Path="/5AC337B6/5ACE1C6D/5ACC0B66/5D957FD1" Ref="#PWR?"  Part="1" 
AR Path="/5AC337B6/5AD9F95A/5AD4B0F5/5D957FD1" Ref="#PWR?"  Part="1" 
AR Path="/5D957FD1" Ref="#PWR010"  Part="1" 
F 0 "#PWR010" H 3025 3825 50  0001 C CNN
F 1 "GND" H 3030 3902 50  0000 C CNN
F 2 "" H 3025 4075 50  0001 C CNN
F 3 "" H 3025 4075 50  0001 C CNN
	1    3025 4075
	1    0    0    -1  
$EndComp
Wire Wire Line
	3025 3950 3025 4075
Wire Wire Line
	3025 3950 4000 3950
$Comp
L Logic_74xgxx:74LVC1G06 U2
U 1 1
P 1800 5750
F 0 "U2" H 1975 5650 50  0000 C CNN
F 1 "74LVC1G06" H 2125 5525 50  0000 C CNN
F 2 "Package_TO_SOT_SMD:SOT-353_SC-70-5" H 1800 5750 50  0001 C CNN
F 3 "http://www.ti.com/lit/sg/scyt129e/scyt129e.pdf" H 1800 5750 50  0001 C CNN
	1    1800 5750
	1    0    0    -1  
$EndComp
Wire Wire Line
	2050 5750 2400 5750
Text Label 1225 5750 0    50   ~ 0
DIAG
Text Label 2075 5750 0    50   ~ 0
ALARM1
Wire Wire Line
	1800 5850 1800 6025
Text Label 1925 5250 0    50   ~ 0
V_IO
Wire Wire Line
	1800 5250 1800 5650
$Comp
L power:GND #PWR09
U 1 1
P 1800 6075
F 0 "#PWR09" H 1800 5825 50  0001 C CNN
F 1 "GND" H 1805 5902 50  0000 C CNN
F 2 "" H 1800 6075 50  0001 C CNN
F 3 "" H 1800 6075 50  0001 C CNN
	1    1800 6075
	1    0    0    -1  
$EndComp
Wire Wire Line
	1800 6025 1800 6075
Wire Wire Line
	2625 5600 2625 5250
Wire Wire Line
	1100 5750 1500 5750
Connection ~ 1800 6025
Wire Wire Line
	2625 6025 1800 6025
$Comp
L Device:C C3
U 1 1
P 2625 5750
F 0 "C3" H 2740 5796 50  0000 L CNN
F 1 "0.1uF" H 2740 5705 50  0000 L CNN
F 2 "PrntrBoardV2:C_0603_1608Metric" H 2663 5600 50  0001 C CNN
F 3 "~" H 2625 5750 50  0001 C CNN
F 4 "CC0603KRX7R9BB104" H 2625 5750 50  0001 C CNN "Part #"
F 5 "C14663" H 2625 5750 50  0001 C CNN "LCSC Part #"
	1    2625 5750
	1    0    0    -1  
$EndComp
Wire Wire Line
	1800 5250 2625 5250
Wire Wire Line
	2625 5900 2625 6025
Wire Wire Line
	3800 6000 5900 6000
$EndSCHEMATC
